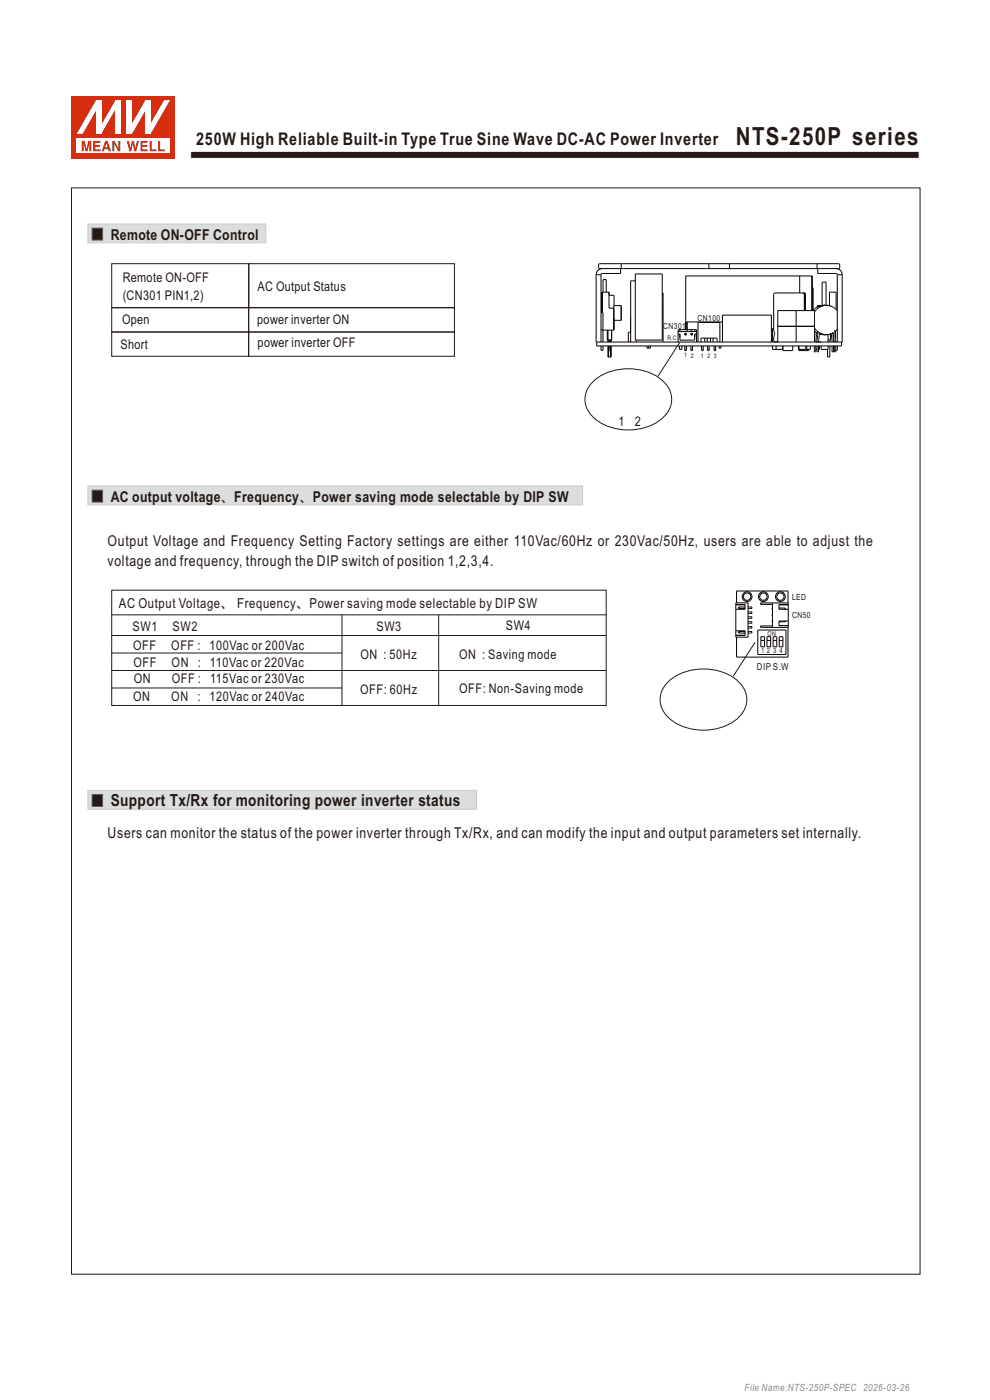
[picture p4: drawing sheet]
<svg xmlns="http://www.w3.org/2000/svg" width="210mm" height="297mm" viewBox="0 0 210 297" stroke-linecap="round" stroke-linejoin="round" font-family="sans-serif">
<path d="M15.2 39.9h180v230.4h-180z" fill="none" stroke="#231916" stroke-width=".21"/>
<path d="M40.4 32.1h154.6v1.5h-154.6z" fill-rule="evenodd" fill="#231916" stroke="#fff" stroke-width=".21"/>
<path d="M15.2 20.4h22v13.2h-22z" fill-rule="evenodd" fill="#d62e0f"/>
<path d="M16.3 29.4h19.8v3.1h-19.8z" fill-rule="evenodd" fill="#fff"/>
<g fill="#d62e0f">
<path d="M26.9 29.9h.4l.4 1.6 .3-1.6h.4l.3 1.6 .3-1.6h.5l-.6 2.2h-.4l-.3-1.7-.3 1.7h-.4z" fill-rule="evenodd"/>
<path d="M29.8 29.9h1.5v.4h-1.1v.5h1v.3h-1v.6h1.1v.4h-1.5z" fill-rule="evenodd"/>
<path d="M31.7 29.9h.5v1.8h1v.4h-1.5z" fill-rule="evenodd"/>
<path d="M33.5 29.9h.5v1.8h1v.4h-1.5z" fill-rule="evenodd"/>
<path d="M17.3 29.9h.7l.4 1.7 .3-1.7h.7v2.2h-.4v-1.8l-.4 1.8h-.5l-.4-1.8v1.8h-.4z" fill-rule="evenodd"/>
<path d="M19.8 29.9h1.5v.4h-1.1v.5h1v.3h-1v.6h1.2v.4h-1.6z" fill-rule="evenodd"/>
<path d="M22.6 30.4l.2 .9h-.5zM22.3 29.9l-.7 2.2h.4l.2-.4h.7l.2 .4h.5l-.8-2.2z" fill-rule="evenodd"/>
<path d="M23.8 29.9h.5l.8 1.5v-1.5h.4v2.2h-.4l-.9-1.6v1.6h-.4z" fill-rule="evenodd"/>
</g>
<g fill="#fff">
<path d="M24.5 21.3h1.1v7.1h-1.1z" fill-rule="evenodd"/>
<path d="M24.5 21.3h1.1l-4.1 7.1h-1.1z" fill-rule="evenodd"/>
<path d="M20.4 21.3h1.1v7.1h-1.1z" fill-rule="evenodd"/>
<path d="M20.4 21.3h1.1v.3l-4 6.8h-1.2z" fill-rule="evenodd"/>
<path d="M30.8 21.3h1.1v7.1h-1.1z" fill-rule="evenodd"/>
<path d="M34.8 21.3h1.3l-4.2 7.1h-1v-.3z" fill-rule="evenodd"/>
<path d="M26.9 21.3h1.1v7.1h-1.1z" fill-rule="evenodd"/>
<path d="M30.8 21.3h1.1v.2l-3.9 6.9h-1.1v-.3z" fill-rule="evenodd"/>
</g>
<path d="M23.7 55.9h29v9.4h-29zM52.8 55.9h43.6v9.4h-43.6zM23.7 65.3h29v5.1h-29zM23.7 70.4h29v5.2h-29zM52.7 65.3h43.7v5.1h-43.7zM52.7 70.4h43.7v5.2h-43.7z" fill="none" stroke="#231916" stroke-width=".21"/>
<path d="M18.6 47.5h37.8v4h-37.8z" fill-rule="evenodd" fill="#dcdddd" stroke="#c9cacb" stroke-width=".21"/>
<path d="M19.5 48.4h2.3v2.5h-2.3z" fill-rule="evenodd" fill="#231916" stroke="#595857" stroke-width=".21"/>
<path d="M18.6 103.1h105v4h-105z" fill-rule="evenodd" fill="#dcdddd" stroke="#c9cacb" stroke-width=".21"/>
<path d="M19.5 104h2.3v2.5h-2.3z" fill-rule="evenodd" fill="#231916" stroke="#595857" stroke-width=".21"/>
<path d="M23.6 138.5h48.9M23.6 134.8h105M23.6 130.4h105M23.7 125.2h104.9v24.5h-104.9zM72.5 130.4v19.3M93.1 130.4v19.3M23.6 146h48.9M23.6 142.2h105" fill="none" stroke="#231916" stroke-width=".21"/>
<path d="M18.6 167.7h82.5v4h-82.5z" fill-rule="evenodd" fill="#dcdddd" stroke="#c9cacb" stroke-width=".21"/>
<path d="M19.5 168.6h2.3v2.5h-2.3z" fill-rule="evenodd" fill="#231916" stroke="#595857" stroke-width=".21"/>
<g fill="none" stroke="#000" stroke-width=".21">
<path d="M126.5 58.3v14.3h52.1v-14.3M126.5 58.3h1M127 56l50.9-.1 .2 .2v.6l-.2 .3h-50.7l-.2-.3zM127.5 58.3v14.3M127.7 57a1.3 1.3 0 0 0-1.2 1.3M131.6 57v1h-3.9l-.2 .3M131.8 55.9v1.1M134.8 59.6h-1v13M134.8 58.1h5.7v14h-5.7zM150.4 55.9v1.1M154.7 55.9v1.1M169.6 58.5v3.6"/>
<path d="M172.2 58.5v7.4M173.3 55.9v1.1M173.5 57v1h3.8l.3 .3M177.3 57a1.3 1.3 0 0 1 1.3 1.3M177.6 58.3v14.3M177.6 58.3h1M126.6 72.6v.8h51.9v-.8M127.5 70h.4M127.5 73.4v.9h.4v-.9M127.5 66.3h.4v6.3M127.7 62v4.3M127.8 62v4.3"/>
<path d="M127.9 62v-2.7h.7v2.7M128.8 70v2.1h.9v-2.1M128.9 70v2.1M128.9 70l.1 2.6M129 73.4v2.3h.6v-2.3M129 72.1v.5M129 73.4v2.3M129.1 72.1v.5M129.1 73.4v2.3M129.2 62.6h1.1v2.2M129.2 73.4v1h.3v-1M129.2 72.1v.5"/>
<path d="M129.5 72.1v.5M129.6 72.1v.5M130.2 68h1.6v-3.2h-1.6v5.2h-2.3M130.2 65.4h-1v-3.4h-1.6v4.3M133.8 67.4v3.1M133.8 70.5h-.5v2.1M134.9 72.1v.5M137.2 73.4v.5h.8v-.5M137.6 73.4v.5M140.5 62.2h.2v10.4M143.8 72.6v-2.7h4v2.7M143.8 70.9h.4v1.3h3.2v-1.3h.4"/>
<path d="M143.8 70.3h4M144.1 73.4v.7h.5v-.7M144.2 70.9v.7M144.2 69.9v.4M145.3 70.7l.3 .4M145.3 74.3l.1 .1M145.3 74.3h.3M145.3 70.7v.4M145.3 73.4v.9M145.3 70.7h.3M145.3 71.1h.3M145.4 70.9h.1"/>
<path d="M145.4 74.4h.1M145.5 68.3h7.7M145.5 69.2l.2 .1M145.6 70.7v.4M145.6 73.4v.9M145.6 70.7l-.3 .4M145.6 74.3l-.2 .1M145.7 68.3v1.6M145.8 69.9v.4M146.6 74.3h.3M146.6 70.7h.3M146.6 71.1h.3"/>
<path d="M146.6 70.7l.3 .4M146.6 74.3l.1 .1M146.6 70.7v.4M146.6 73.4v.9M146.6 69.9v.4M146.7 74.4h.1M146.7 70.9h.1M146.9 70.7v.4M146.9 73.4v.9M146.9 70.7l-.3 .4M146.9 74.3l-.2 .1M147.4 71.6h.1"/>
<path d="M147.4 69.9v.4M148.1 72.6v-4.2h4.6v4.2M148.7 72.6v-.9h3.4v.9M148.8 74.3l.2 .1 .2-.1M148.8 74.3h.4M148.8 73.4v.9M149.2 73.4v.9M149.5 71.7v.9M150 71.7v.9M150.1 74.3l.2 .1 .1-.1M150.1 74.3h.3M150.1 73.4v.9"/>
<path d="M150.4 73.4v.9M150.7 71.7v.9M151.3 71.7v.9M151.5 74.3h.3M151.5 74.3l.1 .1M151.5 73.4v.9M151.6 74.4h.1M151.8 74.3l-.2 .1M151.8 73.4v.9M152.5 73.4v.5h.4v-.5M153.2 72.6v-5.8h10.4v5.8M163.9 73.4v.7h2.1v-.7"/>
<path d="M164.1 69.7h-.2v2.9M164.1 62.4h.1M164.1 71.6h.1M164.1 62.4v7.8M164.1 72.3h.1M164.1 71.6v.7M164.1 72.3l.1 .1M164.1 71.5v.1M164.1 70.2h.1M164.1 62.3v.1M164.1 70.2l.2 .7-.1 .5M164.1 71.5h.1"/>
<path d="M164.2 62.3h-.1M164.2 72.4v.1M164.2 71.4h.1M164.2 71.4l-.1 .1M164.2 72.5h.2M164.6 72.5v.1M164.6 73.4v.7M165 72.6v-6.7h7.8v6.7M165 69.2h7.8M166.1 73.4v1h2.1v-1M168.9 65.9v6.7M169.4 73.4v.7h2.5v-.7"/>
<path d="M169.5 74.1v.3h2v-.3M169.5 73.4v.7M170.4 62.1l.1 .1M170.5 62.2h.1M170.6 62.2v.1M170.6 62.3h.1M170.6 62.3v3.6M170.7 62.2h.1M170.7 62.2l-6.3-.1-.2 .2M170.7 62.2l.1 .1M170.8 62.2v.1M170.8 62.3h.1"/>
<path d="M170.9 62.3v.1M170.9 62.4h.1M170.9 62.4v3.5M170.9 73.4v.7M171.1 73.4v.7M172.3 65.9v-7.4h-26.8v11.4M172.3 61.1h.2v4.7M172.7 73.4v1.2h.3v-1.2M172.8 69.6l.1 .2a3.1 3.1 0 0 0 2.1 1.2M172.8 70.2l.7 .5-.2-.1M172.8 71.9h.1M172.9 70.3h.1"/>
<path d="M172.9 70.3v.1M172.9 70.4l-.1 1.5M172.9 70.4h.1M173 74.1h.3M173.2 70.7l-.2 1.9M173.3 70.6h.1M173.3 73.4v1.2h.3v-1.2M173.5 70.4l-.2 2.2M173.6 72.5v.1M173.8 73.4v.7h-.2M173.8 70.9h.2M173.9 70.7l-.3 1.8"/>
<path d="M173.9 70.6v.1M174 70.9l.7 .1M174.2 73.4v.7h1.4v-.7M174.3 70.8l1 .2M174.7 64.8l-1.4 .3 .1-.3h.7M174.7 71h.3h-.2M174.7 64.8h.3M174.7 71h.1M174.7 64.8a3 3 0 0 0-2.3 1.1M175 64.8l-.5 .1a2.95 2.95 0 0 0-1.7 1.3M175 71h.3M175 71h-.2"/>
<path d="M175.2 64.8v-5h-.8v5M175.3 64.8l-1 .1M175.3 64.8h.4M175.3 64.8h-.3M175.3 64.8h.1M175.3 71h.1M175.3 64.8l1 .1M175.3 64.8h.5M175.6 71v1.6M175.7 71h-.4M175.8 64.8h.1a3 3 0 0 1 1.7 1.1M175.8 71h-.5"/>
<path d="M175.9 64.8v-2.8h1.5v3.6M176 73.4v2.3h-.5v-1.6M176 72.1v.5M176.2 70.9v1.2h-.6M176.3 70.8l-1 .2M176.3 70.8l.2 1.8M176.5 73.4v1.2h.3v-1.2M176.7 70.5v.1M176.7 70.6h.1M176.7 70.6l.1 1.8M176.7 70.6l-.9 .4M176.7 70.6l.3 2"/>
<path d="M176.8 72.4h.1M176.8 72.4v.2M176.9 72.3h.1M177 73.4v1.2h.3v-1.2M177.1 70.3v.1M177.1 70.4l.2 2.2M177.1 70.3h.1M177.1 70.1h.1M177.1 70.2h.1M177.1 70.1v.2M177.2 70.3l-.1 .1M177.2 70.3v1.2"/>
<path d="M177.5 70h.1M177.6 73.4v.9h-.3M177.6 69.9l-.4 .4M156.1 127.9h2.6v7.3h-2.6zM156.1 128.3h2v.9h-2M156.1 133.8h2v1h-2M156.1 134.8h2M156.2 127.9v-2.5h10.9v2.5M156.6 134.1h.1M156.6 134.1l.2 .2M156.8 128.8l-.2 .1 .2 .2M156.8 129.1h1.3"/>
<path d="M156.8 128.8v.3M156.8 134v.3M156.8 128.8h1.3M156.8 134.3h1.3M156.8 134l-.2 .1M156.8 134h1.3M158.7 128.8h.8v.3h-.8M158.7 129.8h.8v.3h-.8M158.7 130.8h.8v.4h-.8M158.7 131.9h.8v.3h-.8M158.7 132.9h.8v.4h-.8M158.7 134h.8v.3h-.8"/>
<path d="M160.7 133.7h6v5.2h-6zM161.4 135.1h.8v2.1h-.8zM161.4 135.9h.8M162.7 135.1h.8v2.1h-.8zM162.7 135.9h.8M163.9 127.9v5.2M163.9 128.2h-2.6v-.3h5.9v5.2h-5.9v-.3h2.6M163.9 131.6v.3M163.9 129v.3M163.9 130.3v.3M164 135.1h.8v2.1h-.8zM164 135.9h.8"/>
<path d="M165.2 128.3h2M165.2 132.7h2M165.2 131.9h1.3M165.2 129h1.3M165.3 135.1h.8v2.1h-.8zM165.3 135.9h.8M166.5 129l.2 .1-.1 .2M166.5 129v.3M166.5 131.7v.2M166.7 131.7l-.2 .2M167.1 133.1v6.3h-10.9v-4.2M167.2 128.3h-2v1h2"/>
<path d="M167.2 131.7h-2v1h2"/>
<circle cx="158.5" cy="126.6" r="1.04"/>
<circle cx="158.5" cy="126.6" r=".78"/>
<circle cx="161.9" cy="126.6" r=".78"/>
<circle cx="161.9" cy="126.6" r="1.04"/>
<circle cx="165.5" cy="126.6" r=".78"/>
<circle cx="165.5" cy="126.6" r="1.04"/>
</g>
<path d="M144.2 72.6l-4.6 7.2M126 80.8a11.8 11.8 0 0 1 14.6 0 5.2 5.2 0 0 1-.8 8.5 11.9 11.9 0 0 1-13.8-.6 5.1 5.1 0 0 1 0-7.9zM160.2 136.2l-4.7 7.3M141.9 144.4a11.8 11.8 0 0 1 14.6 0 5.2 5.2 0 0 1-.8 8.6 11.9 11.9 0 0 1-13.8-.6 5.1 5.1 0 0 1 0-8z" fill="none" stroke="#231916" stroke-width=".21"/>
<text font-size="5.3" fill="#231916" x="156.1" y="30.9">NTS-250P series</text>
<text font-size="3.7" fill="#231916" x="41.6" y="30.7">250W High Reliable Built-in Type True Sine Wave DC-AC Power Inverter</text>
<text font-size="3.5" fill="#231916" x="23.5" y="171.1">Support Tx/Rx for monitoring power inverter status</text>
<g font-size="3.2" fill="#231916">
<text x="23.5" y="50.9">Remote ON-OFF Control</text>
<text x="23.5" y="106.5">AC output voltage、Frequency、Power saving mode selectable by DIP SW</text>
<text x="22.8" y="115.7">Output Voltage and Frequency Setting Factory settings are either 110Vac/60Hz or 230Vac/50Hz, users are able to adjust the</text>
<text x="22.8" y="120">voltage and frequency, through the DIP switch of position 1,2,3,4.</text>
<text x="22.8" y="177.7">Users can monitor the status of the power inverter through Tx/Rx, and can modify the input and output parameters set internally.</text>
</g>
<text font-size="2.9" fill="#231916" x="25.2" y="129">AC Output Voltage、 Frequency、Power saving mode selectable by DIP SW</text>
<g font-size="2.8" fill="#231916">
<text x="26" y="59.8">Remote ON-OFF</text>
<text x="26" y="63.7">(CN301 PIN1,2)</text>
<text x="54.6" y="61.7">AC Output Status</text>
<text x="25.9" y="68.8">Open</text>
<text x="54.6" y="68.6">power inverter ON</text>
<text x="25.6" y="74">Short</text>
<text x="54.7" y="73.7">power inverter OFF</text>
<text x="131.2" y="90.4">1</text>
<text x="134.7" y="90.4">2</text>
<text x="28.1" y="133.9">SW1</text>
<text x="28.2" y="137.8">OFF</text>
<text x="36.3" y="137.8">OFF : 100Vac or 200Vac</text>
<text x="36.6" y="133.9">SW2</text>
<text x="79.9" y="133.9">SW3</text>
<text x="107.3" y="133.6">SW4</text>
<text x="28.3" y="141.5">OFF</text>
<text x="36.4" y="141.5">ON : 110Vac or 220Vac</text>
<text x="76.5" y="139.8">ON : 50Hz</text>
<text x="97.4" y="139.8">ON : Saving mode</text>
<text x="28.2" y="148.7">ON</text>
<text x="28.4" y="145">ON</text>
<text x="36.3" y="148.7">ON : 120Vac or 240Vac</text>
<text x="36.5" y="145">OFF : 115Vac or 230Vac</text>
<text x="76.4" y="147.3">OFF: 60Hz</text>
<text x="97.4" y="147.1">OFF: Non-Saving mode</text>
</g>
<text font-size="2.1" fill="#898989" x="157.9" y="295.1">File Name:NTS-250P-SPEC 2026-03-26</text>
<text font-size="2" fill="#231916" x="160.6" y="142.2">DIP S.W</text>
<g font-size="1.8" fill="#231916">
<text x="140.7" y="69.7">CN301</text>
<text x="148" y="68">CN100</text>
<text x="168" y="127.2">LED</text>
<text x="168" y="131.2">CN50</text>
</g>
<g font-size="1.5" fill="#231916">
<text x="161.4" y="138.5">1</text>
<text x="162.7" y="138.6">2</text>
<text x="164" y="138.6">3</text>
<text x="165.4" y="138.6">4</text>
</g>
<text font-size="1.4" fill="#231916" x="162.8" y="134.9">ON</text>
<g font-size="1.3" fill="#231916">
<text x="141.6" y="72.2">R.C</text>
<text x="145.1" y="75.8">1</text>
<text x="146.5" y="75.9">2</text>
<text x="148.7" y="75.9">1</text>
<text x="150.1" y="75.9">2</text>
<text x="151.4" y="75.9">3</text>
</g>
</svg>
